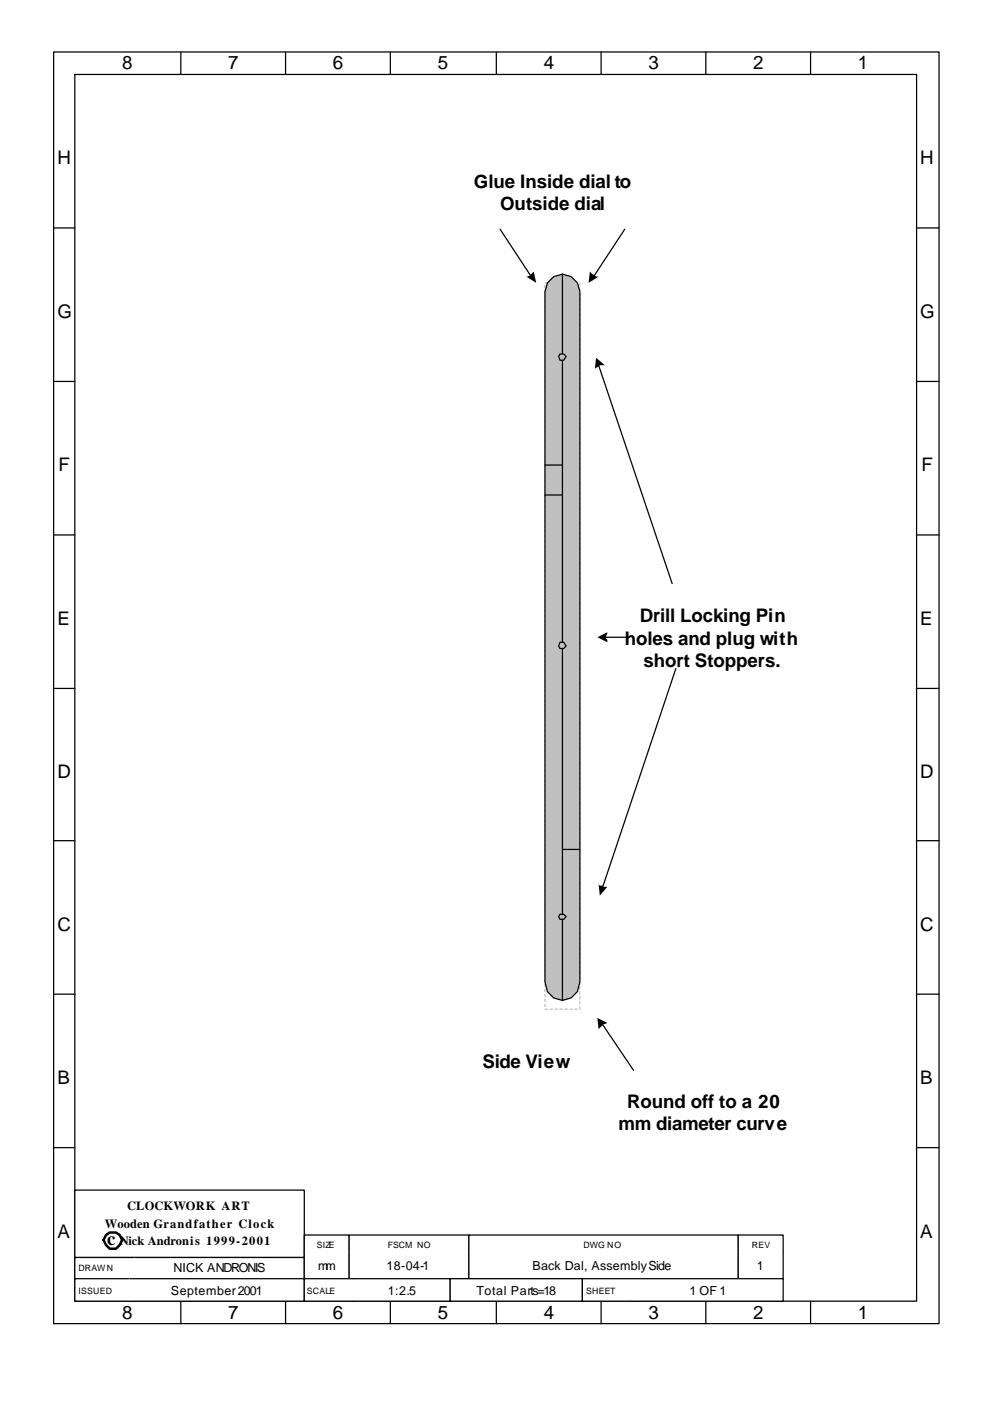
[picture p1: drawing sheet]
<svg xmlns="http://www.w3.org/2000/svg" width="210mm" height="297mm" viewBox="0 0 210 297" stroke-linecap="round" stroke-linejoin="round" font-family="sans-serif">
<g fill="none" stroke="#000" stroke-width=".26">
<path d="M11.4 11h187.8v269.6h-187.8zM15.9 15.8h178.6v260.1h-178.6zM38.4 11v4.8M60.6 11v4.8M82.8 11v4.8M105.3 11v4.8M127.5 11v4.8M149.8 11v4.8M172 11v4.8M11.4 48.3h4.5M106.1 48.6l6.6 10M132.6 48.6l-6.7 10"/>
<path d="M194.5 48.3h4.7M127 77.4l15.6 46.3M11.4 80.9h4.5M194.5 80.9h4.7M11.4 113.4h4.5M194.5 113.4h4.7M128.3 135.1h5.3M11.4 146h4.5M143.4 141.7l-15.6 46.6M194.5 146h4.7M11.4 178.2h4.5M194.5 178.2h4.7"/>
<path d="M11.4 210.8h4.5M127.8 217.1l6.6 9.8M194.5 210.8h4.7M11.4 243.3h4.5M194.5 243.3h4.7M38.4 275.9v4.7M60.6 275.9v4.7M82.8 275.9v4.7M105.3 275.9v4.7M127.5 275.9v4.7M149.8 275.9v4.7M172 275.9v4.7"/>
</g>
<g fill="#000">
<path d="M111.7 58.6l.7-.2 .8-.8 .6 2.4z" fill-rule="evenodd"/>
<path d="M125.1 57.6l1.4 1h.5l-2.1 1.4z" fill-rule="evenodd"/>
<path d="M126.5 75.8l1.8 1.6h-1l-1.1 .8z" fill-rule="evenodd"/>
<path d="M126.7 135.1l2.2-1-.3 .7 .3 1.4z" fill-rule="evenodd"/>
<path d="M127 187.5l.3 .3h.5l.3 .2h.8l-1.6 1.9z" fill-rule="evenodd"/>
<path d="M126.7 215.8l2.2 1.1-.8 .2-1.1 1.1z" fill-rule="evenodd"/>
</g>
<g fill="none" stroke="#c0c0c0" stroke-width=".26">
<path d="M115.6 60h.6M116.7 60h.5M117.7 60h.6M118.8 60h.5M119.9 60h.5M120.9 60h.5M122 60h.5M123 60v.5M115.6 60.5v.5M115.6 61.6v.5M115.6 62.6v.5M115.6 63.7v.5"/>
<path d="M115.6 64.7v.6M115.6 65.8v.5M115.6 66.9v.5M115.6 67.9v.5M115.6 69v.5M115.6 70v.6M115.6 71.1v.5M115.6 72.1v.6M115.6 73.2v.5M115.6 74.3v.5M115.6 75.3v.5M115.6 76.4v.5"/>
<path d="M115.6 77.4v.6M115.6 78.5v.5M115.6 79.6v.5M123 61v.6M123 62.1v.5M123 63.1v.6M123 64.2v.5M123 65.3v.5M123 66.3v.6M123 67.4v.5M123 68.4v.6M123 69.5v.5"/>
<path d="M123 70.6v.5M123 71.6v.5M123 72.7v.5M123 73.7v.6M123 74.8v.5M123 75.8v.6M123 76.9v.5M123 78v.5M123 79v.6M115.6 80.6v.5M115.6 81.7v.5M115.6 82.7v.6"/>
<path d="M115.6 83.8v.5M115.6 84.8v.6M115.6 85.9v.5M115.6 87v.5M115.6 88v.5M115.6 89.1v.5M115.6 90.1v.6M115.6 91.2v.5M115.6 92.3v.5M115.6 93.3v.5M115.6 94.4v.5M115.6 95.4v.6"/>
<path d="M115.6 96.5v.5M115.6 97.5v.6M115.6 98.6v.5M115.6 99.7v.5M123 80.1v.5M123 81.1v.6M123 82.2v.5M123 83.3v.5M123 84.3v.5M123 85.4v.5M123 86.4v.6M123 87.5v.5"/>
<path d="M123 88.5v.6M123 89.6v.5M123 90.7v.5M123 91.7v.6M123 92.8v.5M123 93.8v.6M123 94.9v.5M123 96v.5M123 97v.5M123 98.1v.5M123 99.1v.6M115.6 100.7v.5"/>
<path d="M115.6 101.8v.5M115.6 102.8v.6M115.6 103.9v.5M115.6 105v.5M115.6 106v.5M115.6 107.1v.5M115.6 108.1v.6M115.6 109.2v.5M115.6 110.2v.6M115.6 111.3v.5M115.6 112.4v.5M115.6 113.4v.5"/>
<path d="M115.6 114.5v.5M115.6 115.5v.6M115.6 116.6v.5M115.6 117.7v.5M115.6 118.7v.5M115.6 119.8v.5M123 100.2v.5M123 101.2v.6M123 102.3v.5M123 103.4v.5M123 104.4v.6M123 105.5v.5"/>
<path d="M123 106.5v.6M123 107.6v.5M123 108.7v.5M123 109.7v.5M123 110.8v.5M123 111.8v.6M123 112.9v.5M123 113.9v.6M123 115v.5M123 116.1v.5M123 117.1v.6M123 118.2v.5"/>
<path d="M123 119.2v.6M115.6 120.8v.6M115.6 121.9v.5M115.6 122.9v.6M115.6 124v.5M115.6 125.1v.5M115.6 126.1v.5M115.6 127.2v.5M115.6 128.2v.6M115.6 129.3v.5M115.6 130.4v.5M115.6 131.4v.5"/>
<path d="M115.6 132.5v.5M115.6 133.5v.6M115.6 134.6v.5M115.6 135.6v.6M115.6 136.7v.5M115.6 137.8v.5M115.6 138.8v.5M115.6 139.9v.5M123 120.3v.5M123 121.4v.5M123 122.4v.5M123 123.5v.5"/>
<path d="M123 124.5v.6M123 125.6v.5M123 126.6v.6M123 127.7v.5M123 128.8v.5M123 129.8v.6M123 130.9v.5M123 131.9v.6M123 133v.5M123 134.1v.5M123 135.1v.5M123 136.2v.5"/>
<path d="M123 137.2v.6M123 138.3v.5M123 139.3v.6M115.6 140.9v.6M115.6 142v.5M115.6 143.1v.5M115.6 144.1v.5M115.6 145.2v.5M115.6 146.2v.6M115.6 147.3v.5M115.6 148.3v.6M115.6 149.4v.5"/>
<path d="M115.6 150.5v.5M115.6 151.5v.5M115.6 152.6v.5M115.6 153.6v.6M115.6 154.7v.5M115.6 155.8v.5M115.6 156.8v.5M115.6 157.9v.5M115.6 158.9v.6M115.6 160v.5M123 140.4v.5M123 141.5v.5"/>
<path d="M123 142.5v.6M123 143.6v.5M123 144.6v.6M123 145.7v.5M123 146.8v.5M123 147.8v.5M123 148.9v.5M123 149.9v.6M123 151v.5M123 152v.6M123 153.1v.5M123 154.2v.5"/>
<path d="M123 155.2v.6M123 156.3v.5M123 157.3v.6M123 158.4v.5M123 159.5v.5M115.6 161v.6M115.6 162.1v.5M115.6 163.2v.5M115.6 164.2v.5M115.6 165.3v.5M115.6 166.3v.6M115.6 167.4v.5"/>
<path d="M115.6 168.5v.5M115.6 169.5v.5M115.6 170.6v.5M115.6 171.6v.6M115.6 172.7v.5M115.6 173.7v.6M115.6 174.8v.5M115.6 175.9v.5M115.6 176.9v.5M115.6 178v.5M115.6 179v.6M123 160.5v.5"/>
<path d="M123 161.6v.5M123 162.6v.6M123 163.7v.5M123 164.7v.6M123 165.8v.5M123 166.9v.5M123 167.9v.6M123 169v.5M123 170v.6M123 171.1v.5M123 172.2v.5M123 173.2v.5"/>
<path d="M123 174.3v.5M123 175.3v.6M123 176.4v.5M123 177.4v.6M123 178.5v.5M123 179.6v.5M115.6 180.1v.5M115.6 181.2v.5M115.6 182.2v.5M115.6 183.3v.5M115.6 184.3v.6M115.6 185.4v.5"/>
<path d="M115.6 186.4v.6M115.6 187.5v.5M115.6 188.6v.5M115.6 189.6v.5M115.6 190.7v.5M115.6 191.7v.6M115.6 192.8v.5M115.6 193.9v.5M115.6 194.9v.5M115.6 196v.5M115.6 197v.6M115.6 198.1v.5"/>
<path d="M115.6 199.1v.6M123 180.6v.6M123 181.7v.5M123 182.7v.6M123 183.8v.5M123 184.9v.5M123 185.9v.5M123 187v.5M123 188v.6M123 189.1v.5M123 190.1v.6M123 191.2v.5"/>
<path d="M123 192.3v.5M123 193.3v.6M123 194.4v.5M123 195.4v.6M123 196.5v.5M123 197.6v.5M123 198.6v.5M123 199.7v.5M115.6 214h.6M115.6 200.2v.5M115.6 201.3v.5M115.6 202.3v.5"/>
<path d="M115.6 203.4v.5M115.6 204.4v.6M115.6 205.5v.5M115.6 206.6v.5M115.6 207.6v.5M115.6 208.7v.5M115.6 209.7v.6M115.6 210.8v.5M115.6 211.8v.6M115.6 212.9v.5M116.7 214h.5M117.7 214h.6"/>
<path d="M118.8 214h.5M119.9 214h.5M120.9 214h.5M122 214h.5M123 200.7v.6M123 201.8v.5M123 202.8v.6M123 203.9v.5M123 205v.5M123 206v.6M123 207.1v.5M123 208.1v.6"/>
<path d="M123 209.2v.5M123 210.3v.5M123 211.3v.5M123 212.4v.5M123 213.4v.6"/>
</g>
<path d="M116.2 60a3.7 3.7 0 0 1 4.1-1.8 3.7 3.7 0 0 1 2.7 3.6v146.3l-.5 2.2a3.6 3.6 0 0 1-6.3 0l-.6-2.2v-146.3z" fill-rule="evenodd" fill="#c0c0c0" stroke="#000" stroke-width=".26"/>
<path d="M119.3 58.1v154" fill="none" stroke="#000" stroke-width=".26"/>
<g fill="#c0c0c0" stroke="#000" stroke-width=".26">
<path d="M118.8 75.1h.8l.5 .5-.5 .8h-.8l-.3-.8z" fill-rule="evenodd"/>
<path d="M118.8 136.2h.8l.5 .8-.5 .5h-.8l-.3-.5z" fill-rule="evenodd"/>
<path d="M118.8 193.9h.8l.5 .5-.5 .5h-.8l-.3-.5z" fill-rule="evenodd"/>
</g>
<path d="M115.6 98.6h3.7M115.6 105h3.7M119.3 180.1h3.7" fill="none" stroke="#000" stroke-width=".26"/>
<path d="M15.9 252.3h48.7v14.3h-48.7z" fill-rule="evenodd" fill="#fff" stroke="#000" stroke-width=".26"/>
<path d="M64.6 261.8h9.5v3.8h-9.5z" fill-rule="evenodd" fill="#fff"/>
<path d="M64.6 265.6v-3.8h9.5v3.8" fill="none" stroke="#000" stroke-width=".26"/>
<path d="M74.1 261.8h25.4v3.8h-25.4z" fill-rule="evenodd" fill="#fff"/>
<path d="M74.1 265.6v-3.8h25.4v3.8" fill="none" stroke="#000" stroke-width=".26"/>
<path d="M99.5 261.8h57.1v3.8h-57.1z" fill-rule="evenodd" fill="#fff"/>
<path d="M99.5 265.6v-3.8h57.1v3.8" fill="none" stroke="#000" stroke-width=".26"/>
<path d="M156.6 261.8h9.6v3.8h-9.6z" fill-rule="evenodd" fill="#fff"/>
<path d="M156.6 265.6v-3.8h9.6v3.8" fill="none" stroke="#000" stroke-width=".26"/>
<path d="M15.9 266.6h12.7v4.5h-12.7z" fill-rule="evenodd" fill="#fff"/>
<path d="M28.6 266.6h-12.7v4.5h12.7" fill="none" stroke="#000" stroke-width=".26"/>
<path d="M28.6 266.6h36v4.5h-36z" fill-rule="evenodd" fill="#fff"/>
<path d="M28.6 266.6h36v4.5h-36" fill="none" stroke="#000" stroke-width=".26"/>
<path d="M64.6 265.6h9.5v5.5h-9.5z" fill-rule="evenodd" fill="#fff"/>
<path d="M64.6 265.6v5.5h9.5v-5.5" fill="none" stroke="#000" stroke-width=".26"/>
<path d="M74.1 265.6h25.4v5.5h-25.4z" fill-rule="evenodd" fill="#fff"/>
<path d="M74.1 265.6v5.5h25.4v-5.5" fill="none" stroke="#000" stroke-width=".26"/>
<path d="M99.5 265.6h57.1v5.5h-57.1z" fill-rule="evenodd" fill="#fff"/>
<path d="M99.5 265.6v5.5h57.1v-5.5" fill="none" stroke="#000" stroke-width=".26"/>
<path d="M156.6 265.6h9.6v5.5h-9.6z" fill-rule="evenodd" fill="#fff"/>
<path d="M156.6 265.6v5.5h9.6v-5.5" fill="none" stroke="#000" stroke-width=".26"/>
<path d="M15.9 271.1h11.6v4.8h-11.6z" fill-rule="evenodd" fill="#fff"/>
<path d="M27.5 271.1h-11.6v4.8h11.6" fill="none" stroke="#000" stroke-width=".26"/>
<path d="M27.5 271.1h37.1v4.8h-37.1z" fill-rule="evenodd" fill="#fff"/>
<path d="M27.5 271.1h37.1v4.8h-37.1" fill="none" stroke="#000" stroke-width=".26"/>
<path d="M64.6 271.1h10.5v4.8h-10.5z" fill-rule="evenodd" fill="#fff"/>
<path d="M75.1 271.1h-10.5v4.8h10.5" fill="none" stroke="#000" stroke-width=".26"/>
<path d="M75.1 271.1h20.4v4.8h-20.4z" fill-rule="evenodd" fill="#fff"/>
<path d="M75.1 271.1h20.4v4.8h-20.4" fill="none" stroke="#000" stroke-width=".26"/>
<path d="M95.5 271.1h28.1v4.8h-28.1z" fill-rule="evenodd" fill="#fff" stroke="#000" stroke-width=".26"/>
<path d="M123.6 271.1h10.5v4.8h-10.5z" fill-rule="evenodd" fill="#fff"/>
<path d="M134.1 271.1h-10.5v4.8h10.5" fill="none" stroke="#000" stroke-width=".26"/>
<path d="M134.1 271.1h32.1v4.8h-32.1z" fill-rule="evenodd" fill="#fff"/>
<path d="M134.1 271.1h32.1v4.8h-32.1" fill="none" stroke="#000" stroke-width=".26"/>
<path d="M22.5 261.8l.8-.5h1.3l.8 .5 .5 1.1-.5 1.1-.8 .8h-1.3l-.8-.8-.5-1.1z" fill="none" stroke="#000" stroke-width=".53"/>
<g font-size="4">
<text x="25.9" y="14.7">8</text>
<text x="48.4" y="14.7">7</text>
<text x="70.6" y="14.7">6</text>
<text x="92.9" y="14.7">5</text>
<text x="115.4" y="14.7">4</text>
<text x="137.6" y="14.7">3</text>
<text x="159.8" y="14.7">2</text>
<text x="182" y="14.7">1</text>
<text x="12.2" y="34.8">H</text>
<text x="195.3" y="34.8">H</text>
<text x="100.5" y="39.9">Glue Inside dial to</text>
<text x="106.1" y="44.6">Outside dial</text>
<text x="12.2" y="67.4">G</text>
<text x="195.3" y="67.4">G</text>
<text x="12.4" y="99.9">F</text>
<text x="195.5" y="99.9">F</text>
<text x="135.7" y="131.9">Drill Locking Pin</text>
<text x="12.2" y="132.5">E</text>
<text x="132.6" y="136.7">holes and plug with</text>
<text x="195.3" y="132.5">E</text>
<text x="136.5" y="141.5">short Stoppers.</text>
<text x="12.2" y="165">D</text>
<text x="195.3" y="165">D</text>
<text x="12.2" y="197.3">C</text>
<text x="195.3" y="197.3">C</text>
<text x="102.4" y="226.4">Side View</text>
<text x="12.2" y="229.8">B</text>
<text x="195.3" y="229.8">B</text>
<text x="131.2" y="239.6">mm diameter curve</text>
<text x="133.1" y="234.9">Round off to a 20</text>
<text x="12.2" y="262.4">A</text>
<text x="22.8" y="264">c</text>
<text x="195.3" y="262.4">A</text>
<text x="25.9" y="279.6">8</text>
<text x="48.4" y="279.6">7</text>
<text x="70.6" y="279.6">6</text>
<text x="92.9" y="279.6">5</text>
<text x="115.4" y="279.6">4</text>
<text x="137.6" y="279.6">3</text>
<text x="159.8" y="279.6">2</text>
<text x="182" y="279.6">1</text>
</g>
<g font-size="2.6">
<text x="27" y="256.6">CLOCKWORK ART</text>
<text x="22.2" y="260.3">Wooden Grandfather Clock</text>
<text x="25.4" y="264">Nick Andronis 1999-2001</text>
<text x="36.8" y="269.8">NICK ANDRONIS</text>
<text x="67.5" y="269.3">mm</text>
<text x="82" y="269.3">18-04-1</text>
<text x="113" y="269.3">Back Dal, AssemblySide</text>
<text x="160.6" y="269.3">1</text>
<text x="36.2" y="274.5">September 2001</text>
<text x="82.3" y="274.5">1:2.5</text>
<text x="101.1" y="274.5">Total Parts=18</text>
<text x="146.3" y="274.5">1 OF 1</text>
</g>
<g font-size="1.9">
<text x="16.7" y="269.5">DRAWN</text>
<text x="67.2" y="264.5">SIZE</text>
<text x="82.3" y="264.5">FSCM NO</text>
<text x="123.8" y="264.5">DWG NO</text>
<text x="159.5" y="264.5">REV</text>
<text x="16.7" y="274.3">ISSUED</text>
<text x="65.1" y="274.3">SCALE</text>
<text x="124.4" y="274.3">SHEET</text>
</g>
</svg>
